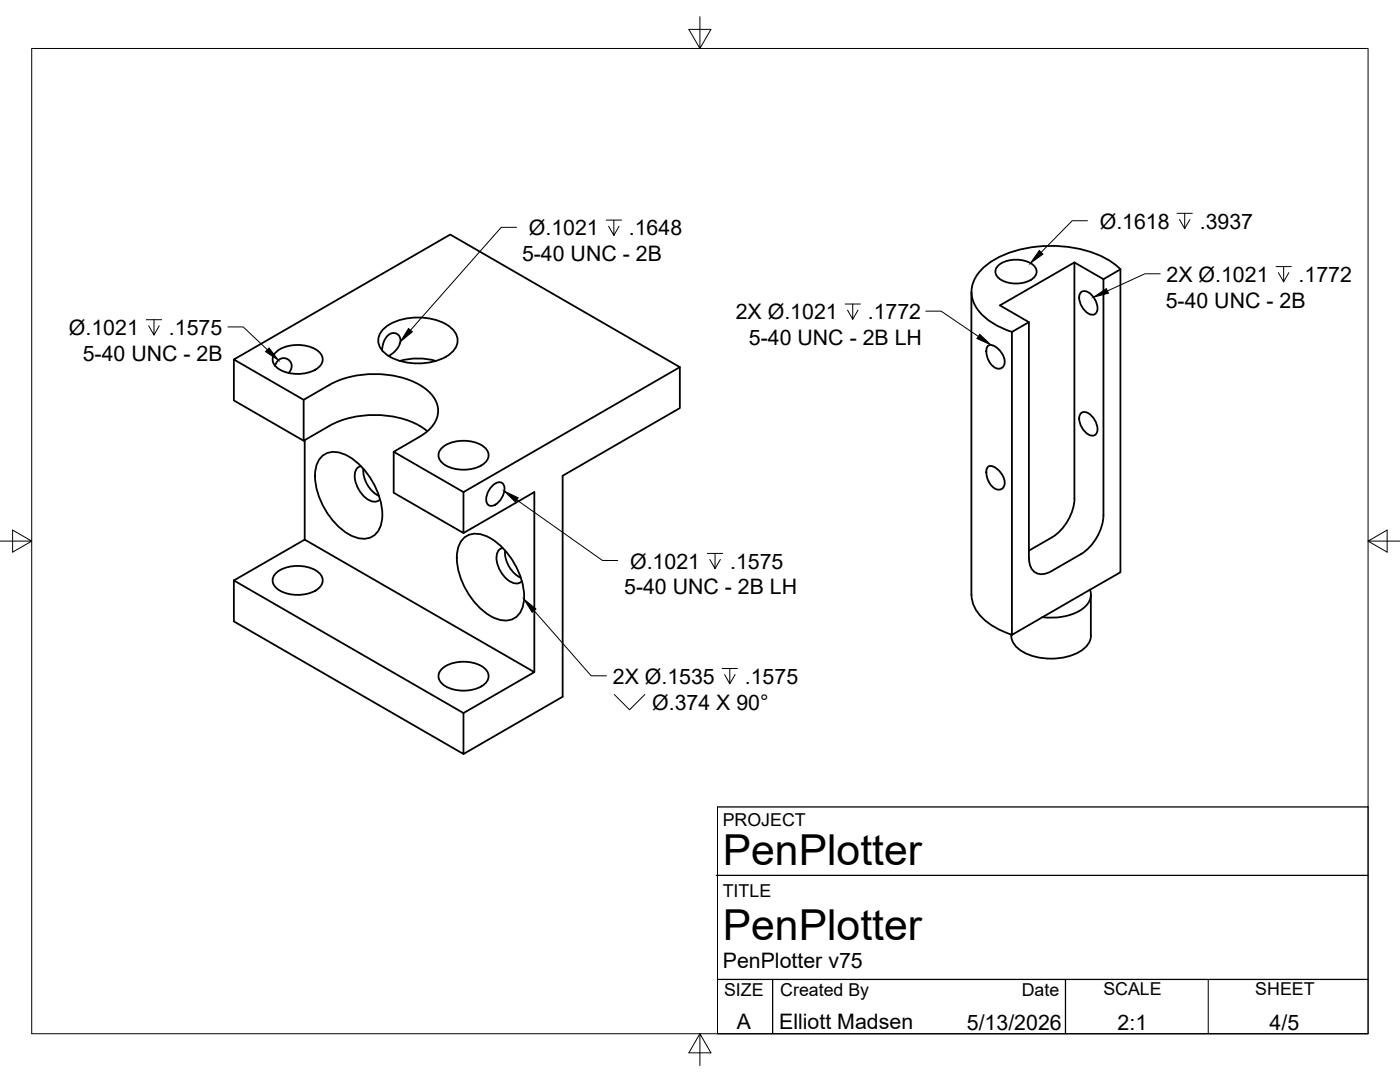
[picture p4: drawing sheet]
<svg xmlns="http://www.w3.org/2000/svg" width="279mm" height="216mm" viewBox="0 0 279 216" stroke-linecap="round" stroke-linejoin="round" font-family="sans-serif">
<!-- layer: Visible -->
<g fill="none" stroke="#000" stroke-width=".36">
<path d="M193.9 58.3v60.4a7.8 7.8 0 0 0 4.4 6.3l3.7 1.7M199.3 52.9a6 6 0 0 1 7 0 1.71 1.71 0 0 1-.6 3 6.2 6.2 0 0 1-6.4-.4 1.59 1.59 0 0 1 0-2.6zM214.4 52.4l5.8 3.3v47.1a9.9 9.9 0 0 1-4.5 7.8M215.6 58.5a1.12 1.12 0 0 1 1.6-.2 3.5 3.5 0 0 1 1.6 4.1 1.12 1.12 0 0 1-1.6 .2 3.5 3.5 0 0 1-1.6-4.1zM223.6 53.7v60.5l-6.1 3.5M223.6 53.7l-3.4 2M223.6 53.7a18.9 18.9 0 0 0-12-4.6 22.6 22.6 0 0 0-14.5 3.6 6.5 6.5 0 0 0-2.8 7.7 11.9 11.9 0 0 0 7.7 5.8M46.7 71.7l43.2-24.9 45.8 26.5-43.2 24.9-13.9-8.1 5.1-2.9a6.2 6.2 0 0 0 3.7-5.7 6.6 6.6 0 0 0-3.7-4.7 19.8 19.8 0 0 0-17.9 0l-5.2 3zM46.7 71.7v8.2l13.9 8M54.9 73l.3-.8 .6-.5 .7-.2 .9 .1 .5 .5 .3 .7-.1 .7-.5 .9M55.2 70.1a7.4 7.4 0 0 1 8.4 0 1.94 1.94 0 0 1 0 3.2 7.4 7.4 0 0 1-8.4 0 1.94 1.94 0 0 1 0-3.2zM60.6 79.8v8.1l5.2-2.9a19.5 19.5 0 0 1 18.6 .4l.9 .7"/>
<path d="M76.3 70v-1l.4-1 .8-1.1 1-.5 .6 .2 .4 .2 .4 1-.2 1-.8 1.2-1.4 1M76.3 65.9a10.3 10.3 0 0 1 8.8-2.4 8.1 8.1 0 0 1 5.9 3 3.1 3.1 0 0 1-1.2 4.1 11.8 11.8 0 0 1-12.8 0 3.1 3.1 0 0 1-.7-4.7zM79.8 72a13.2 13.2 0 0 1 7.2 0M135.7 73.3v8.1l-23.4 13.5v44.1l-19.8 11.5M197.1 69.1l.4-.3 .8 .2 .7 .4 .8 .9 .5 .8 .2 .9-.1 .8-.5 .6-.5 .2-.7-.2-.6-.4-.6-.7-.4-.9-.3-1 .1-.8zM202 66.2v60.5l15.5-9M205.3 64.3l-3.3 1.9M60.8 87.8v19.9M64 91.4a3.8 3.8 0 0 1 4.6-.8 14.2 14.2 0 0 1 7.6 13.2 3.8 3.8 0 0 1-5.6 3.3 14.2 14.2 0 0 1-7.7-13.2l.3-1zM72 93a2 2 0 0 0-1.2 2.6 5.5 5.5 0 0 0 3.8 4.5l.9-.2 .3-.3M72.5 93.5a5.9 5.9 0 0 0 3.1 5.5M78.6 90.1v8.2l13.9 8.1v-8.2"/>
<path d="M88.3 89.2a7.4 7.4 0 0 1 8.4 0 1.94 1.94 0 0 1 0 3.2 7.4 7.4 0 0 1-8.4 0 1.94 1.94 0 0 1 0-3.2zM98.4 96.8a1.41 1.41 0 0 1 2-.2 3.4 3.4 0 0 1-2.5 4.3 1.12 1.12 0 0 1-.9-1.3 4.1 4.1 0 0 1 1.4-2.8zM197.1 93.3l.4-.3 .7 .1 .9 .6 .8 .9 .6 1.6-.1 .7-.3 .6-.6 .2-.8-.1-.5-.4-.7-.7-.6-1.8-.1-.8zM215.6 82.6a1.12 1.12 0 0 1 1.6-.1 3.5 3.5 0 0 1 1.6 4.1 1.12 1.12 0 0 1-1.6 .1 3.5 3.5 0 0 1-1.6-4.1zM46.7 115.8l45.8 26.5v8.2l-45.8-26.5zM46.7 115.8l14.1-8.1 45.8 26.4-14.1 8.2M55.2 114.2a7.4 7.4 0 0 1 8.4 0 1.94 1.94 0 0 1 0 3.2 7.4 7.4 0 0 1-8.4 0 1.94 1.94 0 0 1 0-3.2zM92.3 107.7a3.8 3.8 0 0 1 4.6-.8 14.2 14.2 0 0 1 7.6 13.2 3.8 3.8 0 0 1-5.6 3.3 14.2 14.2 0 0 1-7.7-13.2l.3-1zM92.5 106.4l14.1-8.2v35.9M100.3 109.3a2 2 0 0 0-1.2 2.6 5.5 5.5 0 0 0 3.8 4.5l.9-.1 .3-.3M100.8 109.9a5.9 5.9 0 0 0 3.1 5.4M205.3 109.9l4.6-2.7a9.8 9.8 0 0 0 4.5-7.8v-47l-14.8 8.5 5.7 3.4 .1 47.1a2.69 2.69 0 0 0 2.9 3.1l1.6-.5 5.8-3.4"/>
<path d="M217.5 117.7a3.5 3.5 0 0 1-2.1 4.2 12.1 12.1 0 0 1-7.4 1.2M217.7 118.7v8.2M88.3 133.3a7.4 7.4 0 0 1 8.4 0 1.94 1.94 0 0 1 0 3.2 7.4 7.4 0 0 1-8.4 0 1.94 1.94 0 0 1 0-3.2zM201.8 126.6a3.8 3.8 0 0 0 2.4 3.5 12.1 12.1 0 0 0 12-.6 3.5 3.5 0 0 0 1.5-2.7"/>
</g>
<!-- layer: Border -->
<path d="M6.3 9.7h266.7v196.6h-266.7zM139.7 3.3v6.4l2.2-3.8h-4.4l2.2 3.8M0 108h6.3l-3.8-2.2v4.4l3.8-2.2M273 108l3.8 2.2v-4.4l-3.8 2.2h6.4M139.7 206.3l-2.2 3.8h4.4l-2.2-3.8v6.3" fill="none" stroke="#000" stroke-width=".2"/>
<!-- layer: Titleblock -->
<path d="M143 174.7h130M143.2 161h129.8M143.2 195.4h129.8M154.2 195.4v10.9M212.6 195.4v10.9M143.2 206.3h129.8" fill="none" stroke="#000" stroke-width=".25"/>
<path d="M143.2 161v45.3M273 161v45.3M241.1 195.4v10.9" fill="none" stroke="#000" stroke-width=".2"/>
<!-- layer: Hole Notes -->
<g fill="none" stroke="#000" stroke-width=".2">
<path d="M103.1 45.4h-3.1l-18.1 20.5M121 43.9h3M122.5 43.9v3.1l-1-1.9M123.5 45.1l-1 1.9M217 44h-3l-6.2 6.4M231.5 54.6h-3l-7.5 3.5M234.9 42.6h3.1M236.4 42.6v3l-1-1.8M237.5 43.8l-1.1 1.8M254.7 53.2h3M256.2 53.2v3l-1.1-1.8M257.2 54.4l-1 1.8"/>
<path d="M29.2 63.8h3.1M30.7 63.8v3l-1-1.8M31.8 65l-1.1 1.8M45.5 65.2h3l4.9 4.6M168.7 60.7h3M170.2 60.7v3l-1.1-1.8M171.2 61.9l-1 1.8M184.8 62.1h3l7.5 5M103.1 99.8l17.1 12h3.1M141.2 110.4h3M142.7 110.4v3.1l-1-1.9M143.8 111.6l-1.1 1.9"/>
<path d="M106.6 121.8l11.4 13.1h3M122.6 138.6l3 3 3.1-3M144.1 133.4h3.1M145.6 133.4v3l-1-1.8M146.7 134.6l-1.1 1.8"/>
</g>
<path d="M207.4 50l.7 .7-2.5 1.8zM218.2 59.3l2.6-1.7 .4 .9zM53.7 69.4l1.9 2.5-2.6-1.7zM81.5 65.6l.8 .6-2.4 2zM195.5 66.7l2.3 2.1-2.8-1.3zM100.6 98l2.8 1.3-.6 .9zM104.6 119.5l2.4 2-.8 .7z" fill="#000" stroke="#000" stroke-width=".2"/>
<g font-size="8.5">
<text x="144.3" y="172.7">PenPlotter</text>
<text x="144.3" y="187.6">PenPlotter</text>
</g>
<g font-size="4.3">
<text x="105.5" y="47">Ø.1021</text>
<text x="125.5" y="47">.1648</text>
<text x="219.5" y="45.6">Ø.1618</text>
<text x="239.4" y="45.6">.3937</text>
<text x="104.2" y="52.1">5-40 UNC - 2B</text>
<text x="232.8" y="56.2">2X Ø.1021</text>
<text x="259.2" y="56.2">.1772</text>
<text x="146.8" y="63.7">2X Ø.1021</text>
<text x="173.2" y="63.7">.1772</text>
<text x="232.6" y="61.4">5-40 UNC - 2B</text>
<text x="13.8" y="66.8">Ø.1021</text>
<text x="16.5" y="72">5-40 UNC - 2B</text>
<text x="33.7" y="66.8">.1575</text>
<text x="149.5" y="68.8">5-40 UNC - 2B LH</text>
<text x="125.8" y="113.5">Ø.1021</text>
<text x="145.7" y="113.5">.1575</text>
<text x="124.6" y="118.6">5-40 UNC - 2B LH</text>
<text x="122.3" y="136.4">2X Ø.1535</text>
<text x="148.7" y="136.4">.1575</text>
<text x="130.2" y="141.6">Ø.374 X 90°</text>
<text x="144.3" y="193.2">PenPlotter v75</text>
<text x="147" y="205.4">A</text>
<text x="155.5" y="205.4">Elliott Madsen</text>
<text x="193" y="205.5">5/13/2026</text>
<text x="223" y="205.5">2:1</text>
<text x="253.4" y="205.5">4/5</text>
</g>
<g font-size="3.5">
<text x="144.3" y="164.8">PROJECT</text>
<text x="144.3" y="179">TITLE</text>
<text x="144.5" y="198.7">SIZE</text>
<text x="155.7" y="198.7">Created By</text>
<text x="203.9" y="198.7">Date</text>
<text x="220.2" y="198.5">SCALE</text>
<text x="250.5" y="198.5">SHEET</text>
</g>
</svg>
